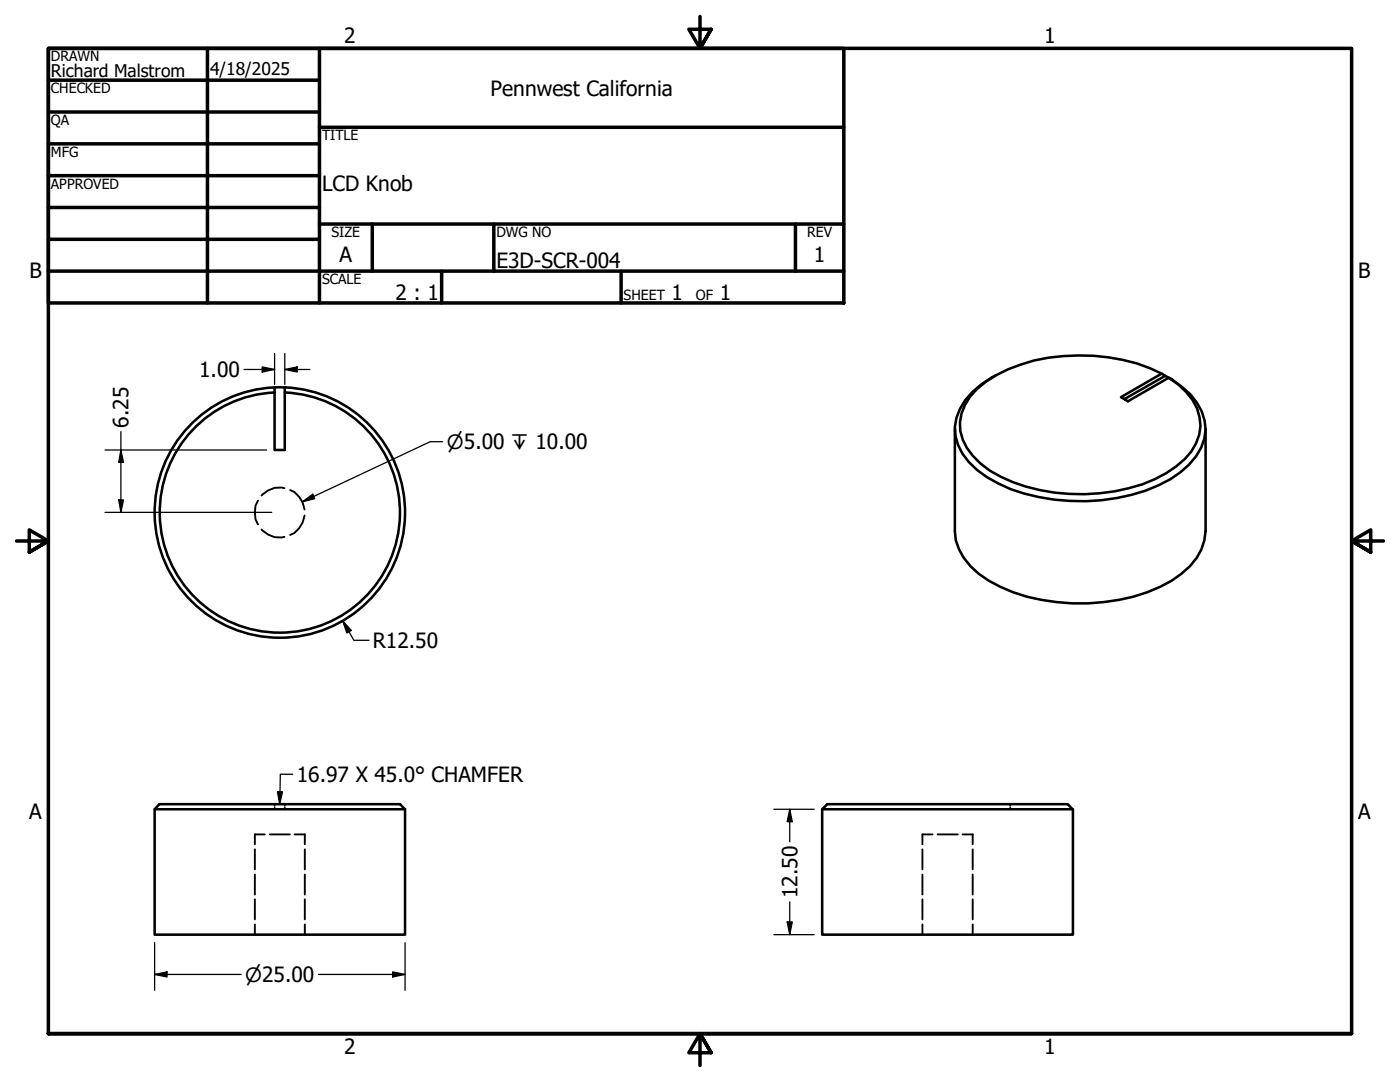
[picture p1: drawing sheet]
<svg xmlns="http://www.w3.org/2000/svg" width="279mm" height="216mm" viewBox="0 0 279 216" stroke-linecap="round" stroke-linejoin="round" font-family="sans-serif">
<!-- layer: Hidden (ANSI) -->
<g fill="none" stroke="#000" stroke-width=".38">
<path d="M51.5 99.9a4.8 4.8 0 0 0 0 4.7M56.8 97.4a4.5 4.5 0 0 0-4.6 1.5M57.9 97.8a4.8 4.8 0 0 1 2.9 3.9M52.2 105.7a4.9 4.9 0 0 0 4.6 1.4M60.8 102.9a4.9 4.9 0 0 1-2.9 3.8M50.9 169.5v4M50.9 174.5v4M50.9 179.5v4M52.8 166.5h-1.9v2M53.8 166.5h4M54.8 160.5v.3M54.8 161.2v.3"/>
<path d="M56.8 160.5v.3M56.8 161.2v.3M58.8 166.5h2v2M60.8 169.5v4M60.8 174.5v4M60.8 179.5v4M184.1 169.5v4M184.1 174.5v4M184.1 179.5v4M186.1 166.5h-2v2M187.1 166.5h4M192.1 166.5h2v2"/>
<path d="M194.1 169.5v4M194.1 174.5v4M194.1 179.5v4M201.6 160.5v.3M201.6 161.2v.3M50.9 184.5v2M60.8 184.5v2M184.1 184.5v2M194.1 184.5v2"/>
</g>
<!-- layer: Visible (ANSI) -->
<g fill="none" stroke="#000" stroke-width=".51">
<path d="M54.8 77.3v12.5h2v-12.5M54.9 78.3a24 24 0 0 0-19.6 36.2 24 24 0 0 0 41.1 0 24 24 0 0 0-19.6-36.2M198.6 74.9a15 15 0 0 0-7.7 8.5 9.1 9.1 0 0 0 2.5 8.8 26 26 0 0 0 13.9 7 39.8 39.8 0 0 0 23.9-2.4 17.3 17.3 0 0 0 8.5-7.5 8.6 8.6 0 0 0-.8-8.9l-1.3-1.7-1.7-1.5-2-1.4M231.8 74.5a38.6 38.6 0 0 0-25.5-2.6 26.9 26.9 0 0 0-11.3 5.7 9.1 9.1 0 0 0-2 11.8 17.6 17.6 0 0 0 9.1 6.8 38.5 38.5 0 0 0 28.3-.6 19.5 19.5 0 0 0 7.3-5.5 8.8 8.8 0 0 0-1-11.9l-1.6-1.5-1.9-1.3M232.5 75l1.4 .8M233.9 75.8l-.7-.4-8.1 4.7-1.4-.9 8.1-4.7 .7 .5-8.1 4.6M190.6 85.6v20.4a11.1 11.1 0 0 0 4.7 8.5 31 31 0 0 0 15.6 5.6 37.9 37.9 0 0 0 22.9-4.2 13.6 13.6 0 0 0 6.5-8.1l.3-1.8v-20.4M30.9 161.5v25h49.9v-25M31.8 160.5h48l1 1h-49.9zM164.1 161.5v25h50v-25l-1-1h-48l-1 1h50"/>
<circle cx="55.8" cy="102.3" r="25"/>
</g>
<!-- layer: Border (ANSI) -->
<g fill="none" stroke="#000" stroke-width=".7">
<path d="M9.7 9.7h158.7v50.8h-158.7zM9.7 16h54.1M41.4 9.7v50.8M63.8 9.7v50.8M139.7 3.3v6.4l-2.2-3.9h4.4l-2.2 3.9 2.2-3.9M9.7 22.4h54.1M9.7 28.7h54.1M9.7 35.1h54.1M63.8 25.4h104.6M9.7 41.4h54.1M9.7 47.8h54.1M9.7 54.1h158.7"/>
<path d="M63.8 44.7h104.6M74.3 44.7v9.4M88.1 54.1v6.4M98.6 44.7v9.4M124 54.1v6.4M158.7 44.7v9.4M3.3 107.9h6.4l-3.9-2.2v4.5l3.9-2.3-3.9 2.3M276.1 107.9h-6.4l3.9-2.2v4.5l-3.9-2.3 3.9 2.3M9.7 206.2v-196.5h260v196.5h-260h260M141.9 210.1l-2.2-3.9 2.2 3.9h-4.4l2.2-3.9v6.4"/>
</g>
<!-- layer: Dimension (ANSI) -->
<g fill="none" stroke="#000" stroke-width=".25">
<path d="M48.7 73.7h6.1M52.3 73.2l2.5 .5-2.5 .5zM54.8 70.5v6.2M56.8 73.7l2.5-.5v1zM56.8 73.7h5M56.8 70.5v6.2M21 89.8h32.2M23.7 99.8h.9l-.5 2.4zM24.1 89.8l.5 2.5h-.9zM24.1 86.1v16.1M21 102.2h33.2M68.4 123.9l1.7 1.9-.9 .5z"/>
<path d="M68.4 123.9l2.2 3.9h3.1M154.4 161.5h8.1M157.6 161.5l.5 2.5h-1zM157.6 161.5v6.5M157.6 180v6.5M30.9 194.4l2.4-.5v1zM30.9 194.4h17.2M30.9 188.1v9.5M63.6 194.4h17.2M78.4 193.9l2.4 .5-2.4 .5zM80.8 188.1v9.5M154.4 186.5h8.1"/>
<path d="M157.1 184h1l-.5 2.5z"/>
</g>
<path d="M52.3 73.2l2.5 .5-2.5 .5zM56.8 73.7l2.5-.5v1zM23.7 99.8h.9l-.5 2.4zM24.1 89.8l.5 2.5h-.9zM68.4 123.9l1.7 1.9-.9 .5zM157.6 161.5l.5 2.5h-1zM30.9 194.4l2.4-.5v1zM78.4 193.9l2.4 .5-2.4 .5zM157.1 184h1l-.5 2.5z" fill="#000"/>
<!-- layer: Symbol (ANSI) -->
<path d="M88.3 88.1h-2.4l-25.6 12M60.3 100.1l2.1-1.5 .4 .9zM55.4 158h1l-.6 2.5zM58.4 154.5h-2.5l-.1 6" fill="none" stroke="#000" stroke-width=".25"/>
<path d="M60.3 100.1l2.1-1.5 .4 .9zM55.4 158h1l-.6 2.5z" fill="#000"/>
<g font-size="4.2">
<text x="68.7" y="8.6">2</text>
<text x="208.4" y="8.6">1</text>
<text x="97.9" y="19.1">Pennwest California</text>
<text x="64.3" y="38.2">LCD Knob</text>
<text x="67.8" y="52.2">A</text>
<text x="99.1" y="53.5">E3D-SCR-004</text>
<text x="162.4" y="52.2">1</text>
<text x="5.9" y="55.5">B</text>
<text x="78.9" y="59.9">2 : 1</text>
<text x="134" y="59.9">1</text>
<text x="143.6" y="59.9">1</text>
<text x="271.1" y="55.5">B</text>
<text x="39.8" y="75.2">1.00</text>
<text x="25.7" y="85.3" transform="rotate(-90 25.7 85.3)">6.25</text>
<text x="74.4" y="129.3">R12.50</text>
<text x="59.2" y="156">16.97 X 45.0° CHAMFER</text>
<text x="5.8" y="163.4">A</text>
<text x="271" y="163.4">A</text>
<text x="159.1" y="179.2" transform="rotate(-90 159.1 179.2)">12.50</text>
<text x="68.7" y="210.3">2</text>
<text x="208.4" y="210.3">1</text>
</g>
<g font-size="3.9">
<text x="89.2" y="89.7">⌀5.00 ↧ 10.00</text>
<text x="48.9" y="195.9">⌀25.00</text>
</g>
<g font-size="3.5">
<text x="10.2" y="15.4">Richard Malstrom</text>
<text x="41.9" y="14.9">4/18/2025</text>
</g>
<g font-size="2.8">
<text x="10.2" y="12.2">DRAWN</text>
<text x="10.2" y="18.6">CHECKED</text>
<text x="10.2" y="25">QA</text>
<text x="64.3" y="27.9">TITLE</text>
<text x="10.2" y="31.3">MFG</text>
<text x="10.2" y="37.7">APPROVED</text>
<text x="66.2" y="47.3">SIZE</text>
<text x="99.1" y="47.3">DWG NO</text>
<text x="161.1" y="47.2">REV</text>
<text x="64.3" y="56.7">SCALE</text>
<text x="124.5" y="59.9">SHEET</text>
<text x="138.9" y="59.9">OF</text>
</g>
</svg>
